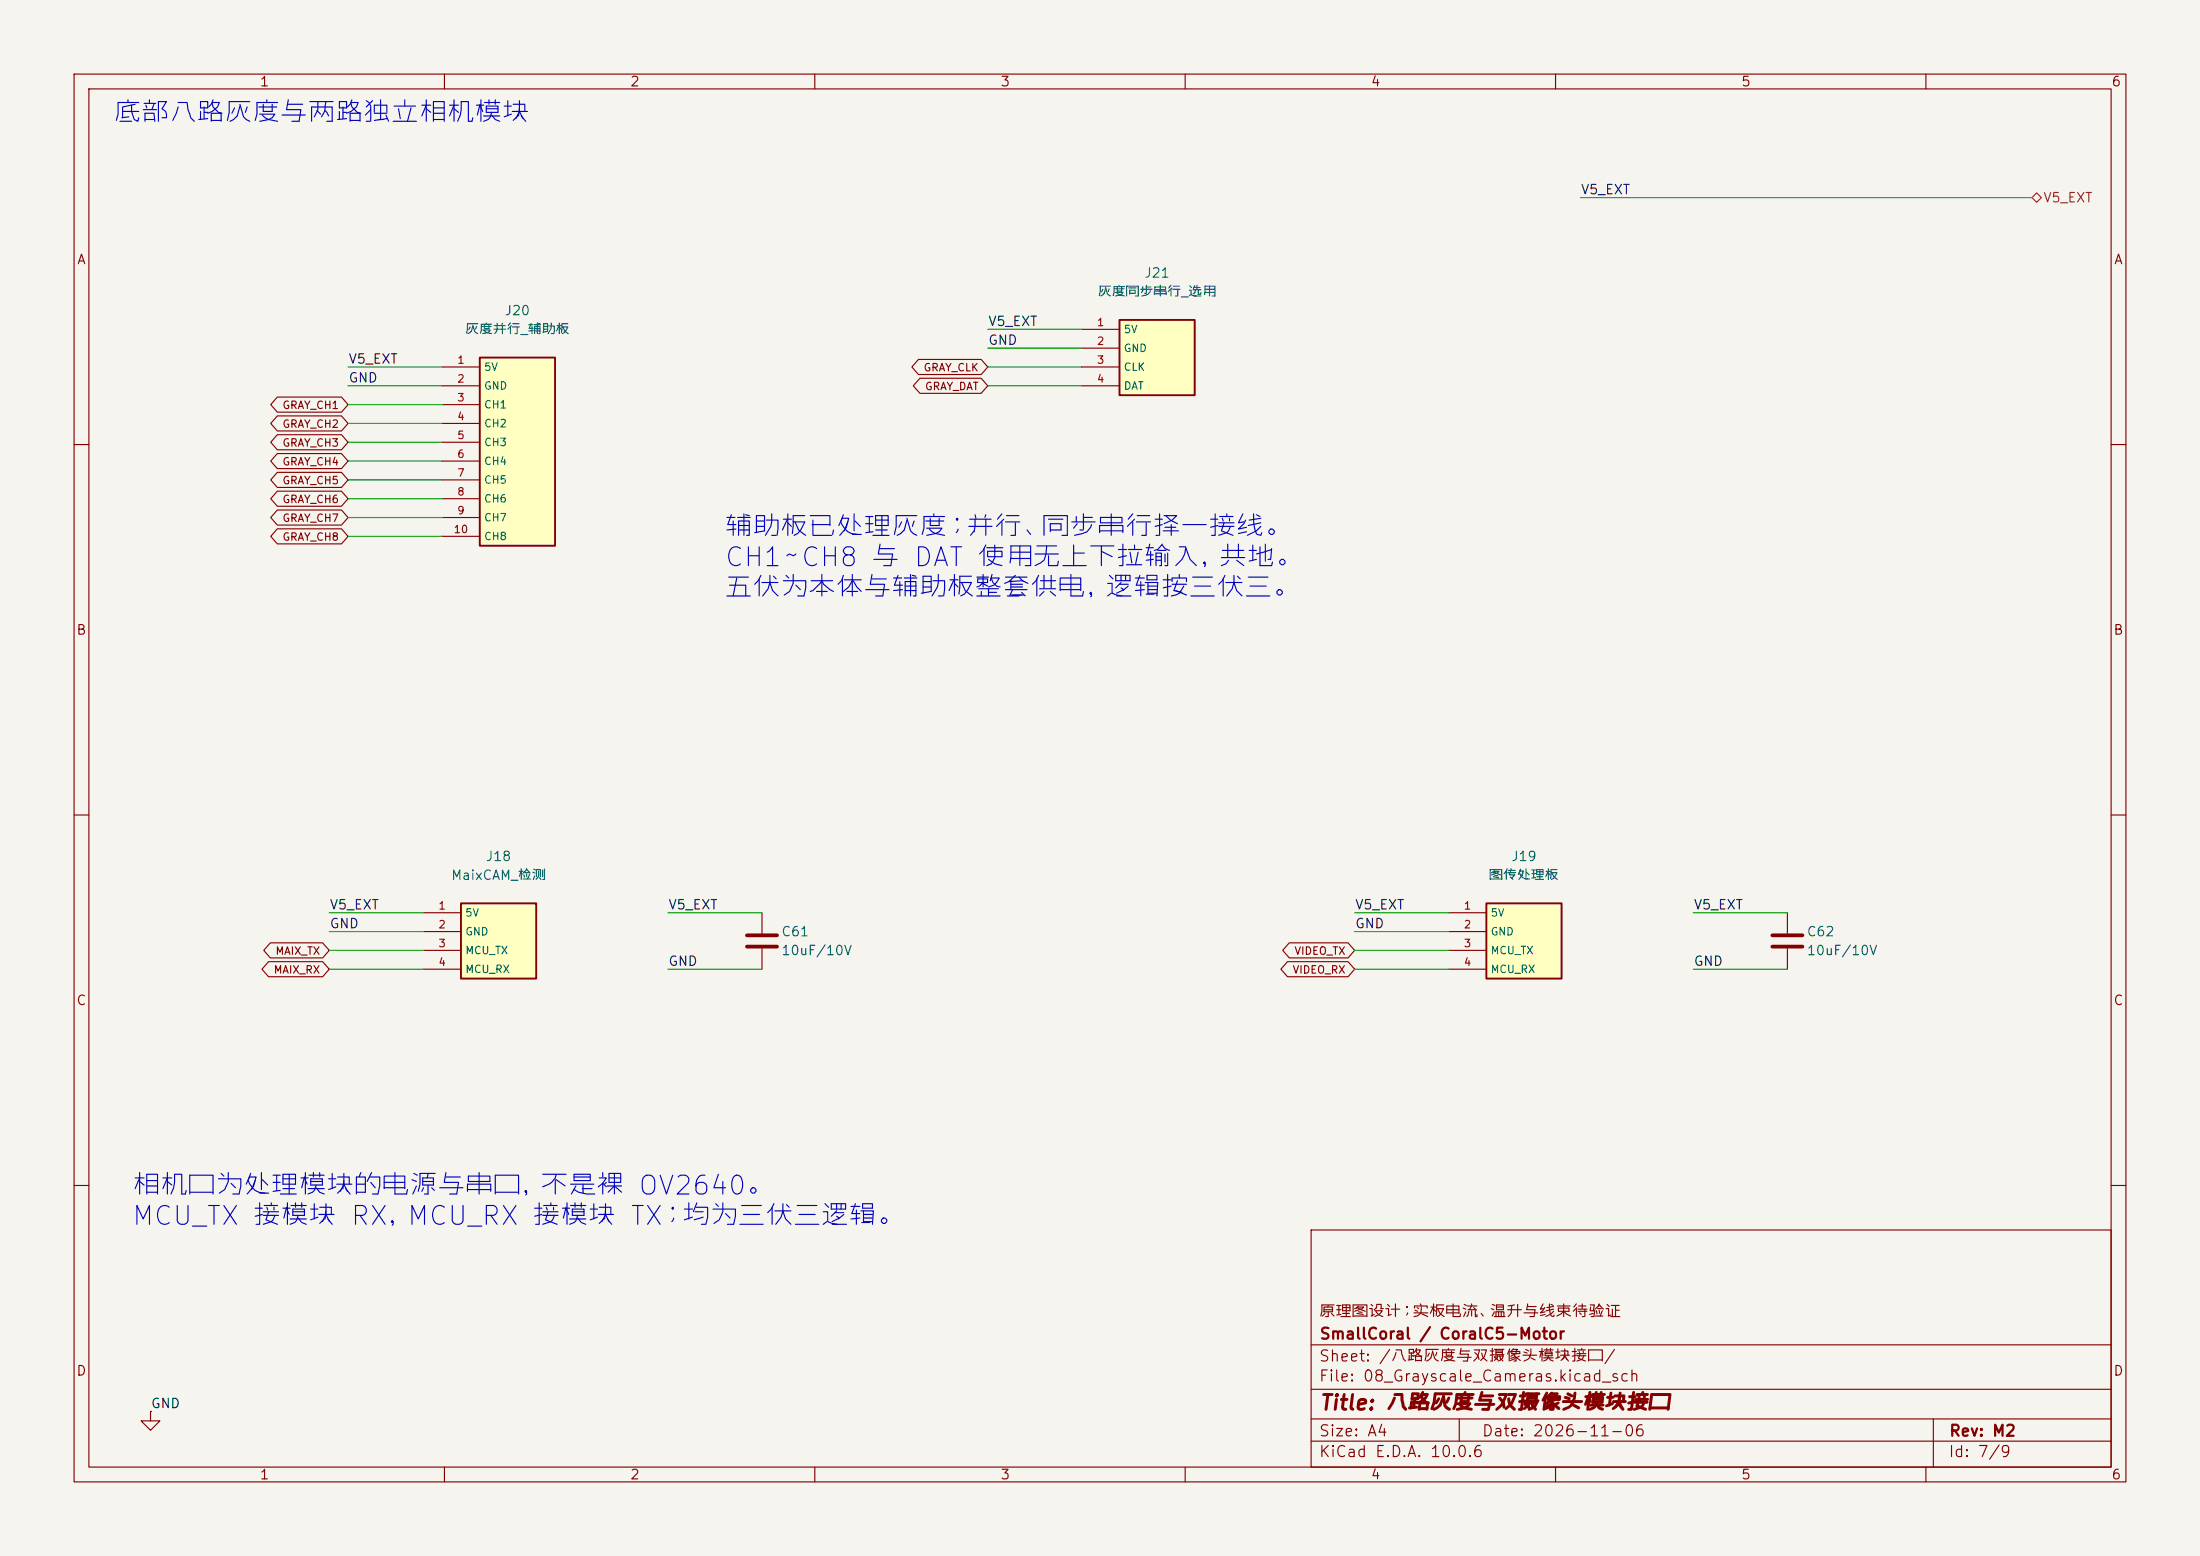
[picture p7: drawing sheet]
(kicad_sch
 (version 20260306)
 (generator "eeschema")
 (generator_version "10.0")
 (paper "A4")
 (title_block
  (title "八路灰度与双摄像头模块接口")
  (date "2026-11-06")
  (rev "M2")
  (company "SmallCoral / CoralC5-Motor")
  (comment 1 "原理图设计；实板电流、温升与线束待验证"))
 (lib_symbols
  (symbol "Motor:Device__C"
   (pin_numbers (hide yes))
   (pin_names
    (offset 0.254)) (exclude_from_sim no) (in_bom yes) (on_board yes)
   (in_pos_files yes)
   (duplicate_pin_numbers_are_jumpers no)
   (property "Reference" "C" (at 0.635 2.54 0) (show_name no) (do_not_autoplace no) (effects (font (size 1.27 1.27)) (justify left)))
   (property "Value" "C" (at 0.635 -2.54 0) (show_name no) (do_not_autoplace no) (effects (font (size 1.27 1.27)) (justify left)))
   (property "Footprint" "" (at 0.9652 -3.81 0) (show_name no) (do_not_autoplace no) (hide yes) (effects (font (size 1.27 1.27))))
   (property "Datasheet" "" (at 0 0 0) (show_name no) (do_not_autoplace no) (hide yes) (effects (font (size 1.27 1.27))))
   (property "Description" "Unpolarized capacitor" (at 0 0 0) (show_name no) (do_not_autoplace no) (hide yes) (effects (font (size 1.27 1.27))))
   (symbol "Device__C_0_1"
    (polyline (pts (xy -2.032 0.762) (xy 2.032 0.762)) (stroke (width 0.508) (type default)) (fill (type none)))
    (polyline (pts (xy -2.032 -0.762) (xy 2.032 -0.762)) (stroke (width 0.508) (type default)) (fill (type none))))
   (symbol "Device__C_1_1"
    (pin passive line (at 0 3.81 270) (length 2.794) (name "" (effects (font (size 1.27 1.27)))) (number "1" (effects (font (size 1.27 1.27)))))
    (pin passive line (at 0 -3.81 90) (length 2.794) (name "" (effects (font (size 1.27 1.27)))) (number "2" (effects (font (size 1.27 1.27))))))
   (embedded_fonts no))
  (symbol "Motor:M2_J18"
   (pin_names
    (offset 0.5)) (exclude_from_sim no) (in_bom yes) (on_board yes)
   (in_pos_files yes)
   (duplicate_pin_numbers_are_jumpers no)
   (property "Reference" "J" (at 0 25.4 0) (show_name no) (do_not_autoplace no) (effects (font (size 1.27 1.27))))
   (property "Value" "MaixCAM_检测" (at 0 22.86 0) (show_name no) (do_not_autoplace no) (effects (font (size 1.27 1.27))))
   (property "Footprint" "Motor:Connector_PinHeader_2.54mm__PinHeader_1x04_P2.54mm_Vertical" (at 0 0 0) (show_name no) (do_not_autoplace no) (hide yes) (effects (font (size 1.27 1.27))))
   (property "Datasheet" "" (at 0 0 0) (show_name no) (do_not_autoplace no) (hide yes) (effects (font (size 1.27 1.27))))
   (property "Description" "" (at 0 0 0) (show_name no) (do_not_autoplace no) (hide yes) (effects (font (size 1.27 1.27))))
   (symbol "M2_J18_0_1"
    (rectangle (start -5.08 5.08) (end 5.08 -5.08) (stroke (width 0.254) (type default)) (fill (type background))))
   (symbol "M2_J18_1_1"
    (pin passive line (at -10.16 3.81 0) (length 5.08) (name "5V" (effects (font (size 1.016 1.016)))) (number "1" (effects (font (size 1.016 1.016)))))
    (pin passive line (at -10.16 1.27 0) (length 5.08) (name "GND" (effects (font (size 1.016 1.016)))) (number "2" (effects (font (size 1.016 1.016)))))
    (pin passive line (at -10.16 -1.27 0) (length 5.08) (name "MCU_TX" (effects (font (size 1.016 1.016)))) (number "3" (effects (font (size 1.016 1.016)))))
    (pin passive line (at -10.16 -3.81 0) (length 5.08) (name "MCU_RX" (effects (font (size 1.016 1.016)))) (number "4" (effects (font (size 1.016 1.016))))))
   (embedded_fonts no))
  (symbol "Motor:M2_J19"
   (pin_names
    (offset 0.5)) (exclude_from_sim no) (in_bom yes) (on_board yes)
   (in_pos_files yes)
   (duplicate_pin_numbers_are_jumpers no)
   (property "Reference" "J" (at 0 25.4 0) (show_name no) (do_not_autoplace no) (effects (font (size 1.27 1.27))))
   (property "Value" "图传处理板" (at 0 22.86 0) (show_name no) (do_not_autoplace no) (effects (font (size 1.27 1.27))))
   (property "Footprint" "Motor:Connector_PinHeader_2.54mm__PinHeader_1x04_P2.54mm_Vertical" (at 0 0 0) (show_name no) (do_not_autoplace no) (hide yes) (effects (font (size 1.27 1.27))))
   (property "Datasheet" "" (at 0 0 0) (show_name no) (do_not_autoplace no) (hide yes) (effects (font (size 1.27 1.27))))
   (property "Description" "" (at 0 0 0) (show_name no) (do_not_autoplace no) (hide yes) (effects (font (size 1.27 1.27))))
   (symbol "M2_J19_0_1"
    (rectangle (start -5.08 5.08) (end 5.08 -5.08) (stroke (width 0.254) (type default)) (fill (type background))))
   (symbol "M2_J19_1_1"
    (pin passive line (at -10.16 3.81 0) (length 5.08) (name "5V" (effects (font (size 1.016 1.016)))) (number "1" (effects (font (size 1.016 1.016)))))
    (pin passive line (at -10.16 1.27 0) (length 5.08) (name "GND" (effects (font (size 1.016 1.016)))) (number "2" (effects (font (size 1.016 1.016)))))
    (pin passive line (at -10.16 -1.27 0) (length 5.08) (name "MCU_TX" (effects (font (size 1.016 1.016)))) (number "3" (effects (font (size 1.016 1.016)))))
    (pin passive line (at -10.16 -3.81 0) (length 5.08) (name "MCU_RX" (effects (font (size 1.016 1.016)))) (number "4" (effects (font (size 1.016 1.016))))))
   (embedded_fonts no))
  (symbol "Motor:M2_J20"
   (pin_names
    (offset 0.5)) (exclude_from_sim no) (in_bom yes) (on_board yes)
   (in_pos_files yes)
   (duplicate_pin_numbers_are_jumpers no)
   (property "Reference" "J" (at 0 25.4 0) (show_name no) (do_not_autoplace no) (effects (font (size 1.27 1.27))))
   (property "Value" "灰度并行_辅助板" (at 0 22.86 0) (show_name no) (do_not_autoplace no) (effects (font (size 1.27 1.27))))
   (property "Footprint" "Motor:Connector_PinHeader_2.54mm__PinHeader_1x10_P2.54mm_Vertical" (at 0 0 0) (show_name no) (do_not_autoplace no) (hide yes) (effects (font (size 1.27 1.27))))
   (property "Datasheet" "" (at 0 0 0) (show_name no) (do_not_autoplace no) (hide yes) (effects (font (size 1.27 1.27))))
   (property "Description" "" (at 0 0 0) (show_name no) (do_not_autoplace no) (hide yes) (effects (font (size 1.27 1.27))))
   (symbol "M2_J20_0_1"
    (rectangle (start -5.08 12.7) (end 5.08 -12.7) (stroke (width 0.254) (type default)) (fill (type background))))
   (symbol "M2_J20_1_1"
    (pin passive line (at -10.16 11.43 0) (length 5.08) (name "5V" (effects (font (size 1.016 1.016)))) (number "1" (effects (font (size 1.016 1.016)))))
    (pin passive line (at -10.16 8.89 0) (length 5.08) (name "GND" (effects (font (size 1.016 1.016)))) (number "2" (effects (font (size 1.016 1.016)))))
    (pin passive line (at -10.16 6.35 0) (length 5.08) (name "CH1" (effects (font (size 1.016 1.016)))) (number "3" (effects (font (size 1.016 1.016)))))
    (pin passive line (at -10.16 3.81 0) (length 5.08) (name "CH2" (effects (font (size 1.016 1.016)))) (number "4" (effects (font (size 1.016 1.016)))))
    (pin passive line (at -10.16 1.27 0) (length 5.08) (name "CH3" (effects (font (size 1.016 1.016)))) (number "5" (effects (font (size 1.016 1.016)))))
    (pin passive line (at -10.16 -1.27 0) (length 5.08) (name "CH4" (effects (font (size 1.016 1.016)))) (number "6" (effects (font (size 1.016 1.016)))))
    (pin passive line (at -10.16 -3.81 0) (length 5.08) (name "CH5" (effects (font (size 1.016 1.016)))) (number "7" (effects (font (size 1.016 1.016)))))
    (pin passive line (at -10.16 -6.35 0) (length 5.08) (name "CH6" (effects (font (size 1.016 1.016)))) (number "8" (effects (font (size 1.016 1.016)))))
    (pin passive line (at -10.16 -8.89 0) (length 5.08) (name "CH7" (effects (font (size 1.016 1.016)))) (number "9" (effects (font (size 1.016 1.016)))))
    (pin passive line (at -10.16 -11.43 0) (length 5.08) (name "CH8" (effects (font (size 1.016 1.016)))) (number "10" (effects (font (size 1.016 1.016))))))
   (embedded_fonts no))
  (symbol "Motor:M2_J21"
   (pin_names
    (offset 0.5)) (exclude_from_sim no) (in_bom yes) (on_board yes)
   (in_pos_files yes)
   (duplicate_pin_numbers_are_jumpers no)
   (property "Reference" "J" (at 0 25.4 0) (show_name no) (do_not_autoplace no) (effects (font (size 1.27 1.27))))
   (property "Value" "灰度同步串行_选用" (at 0 22.86 0) (show_name no) (do_not_autoplace no) (effects (font (size 1.27 1.27))))
   (property "Footprint" "Motor:Connector_PinHeader_2.54mm__PinHeader_1x04_P2.54mm_Vertical" (at 0 0 0) (show_name no) (do_not_autoplace no) (hide yes) (effects (font (size 1.27 1.27))))
   (property "Datasheet" "" (at 0 0 0) (show_name no) (do_not_autoplace no) (hide yes) (effects (font (size 1.27 1.27))))
   (property "Description" "" (at 0 0 0) (show_name no) (do_not_autoplace no) (hide yes) (effects (font (size 1.27 1.27))))
   (symbol "M2_J21_0_1"
    (rectangle (start -5.08 5.08) (end 5.08 -5.08) (stroke (width 0.254) (type default)) (fill (type background))))
   (symbol "M2_J21_1_1"
    (pin passive line (at -10.16 3.81 0) (length 5.08) (name "5V" (effects (font (size 1.016 1.016)))) (number "1" (effects (font (size 1.016 1.016)))))
    (pin passive line (at -10.16 1.27 0) (length 5.08) (name "GND" (effects (font (size 1.016 1.016)))) (number "2" (effects (font (size 1.016 1.016)))))
    (pin passive line (at -10.16 -1.27 0) (length 5.08) (name "CLK" (effects (font (size 1.016 1.016)))) (number "3" (effects (font (size 1.016 1.016)))))
    (pin passive line (at -10.16 -3.81 0) (length 5.08) (name "DAT" (effects (font (size 1.016 1.016)))) (number "4" (effects (font (size 1.016 1.016))))))
   (embedded_fonts no))
  (symbol "Motor:power__GND"
   (power global)
   (pin_numbers (hide yes))
   (pin_names
    (offset 0) (hide yes)) (exclude_from_sim no) (in_bom yes) (on_board yes)
   (in_pos_files yes)
   (duplicate_pin_numbers_are_jumpers no)
   (property "Reference" "#PWR" (at 0 -6.35 0) (show_name no) (do_not_autoplace no) (hide yes) (effects (font (size 1.27 1.27))))
   (property "Value" "GND" (at 0 -3.81 0) (show_name no) (do_not_autoplace no) (effects (font (size 1.27 1.27))))
   (property "Footprint" "" (at 0 0 0) (show_name no) (do_not_autoplace no) (hide yes) (effects (font (size 1.27 1.27))))
   (property "Datasheet" "" (at 0 0 0) (show_name no) (do_not_autoplace no) (hide yes) (effects (font (size 1.27 1.27))))
   (property "Description" "Power symbol creates a global label with name \"GND\" , ground" (at 0 0 0) (show_name no) (do_not_autoplace no) (hide yes) (effects (font (size 1.27 1.27))))
   (symbol "power__GND_0_1"
    (polyline (pts (xy 0 0) (xy 0 -1.27) (xy 1.27 -1.27) (xy 0 -2.54) (xy -1.27 -1.27) (xy 0 -1.27)) (stroke (width 0) (type default)) (fill (type none))))
   (symbol "power__GND_1_1"
    (pin power_in line (at 0 0 270) (length 0) (name "" (effects (font (size 1.27 1.27)))) (number "1" (effects (font (size 1.27 1.27))))))
   (embedded_fonts no)))
 (text "相机口为处理模块的电源与串口，不是裸 OV2640。\nMCU_TX 接模块 RX，MCU_RX 接模块 TX；均为三伏三逻辑。"
  (exclude_from_sim no)
  (at 17.78 158.75 0)
  (effects (font (size 2.54 2.54)) (justify left top)))
 (text "辅助板已处理灰度；并行、同步串行择一接线。\nCH1～CH8 与 DAT 使用无上下拉输入，共地。\n五伏为本体与辅助板整套供电，逻辑按三伏三。"
  (exclude_from_sim no)
  (at 97.79 69.85 0)
  (effects (font (size 2.54 2.54)) (justify left top)))
 (text "底部八路灰度与两路独立相机模块"
  (exclude_from_sim no)
  (at 15.24 13.97 0)
  (effects (font (size 2.54 2.54)) (justify left top)))
 (wire
  (pts (xy 44.45 128.27) (xy 57.15 128.27))
  (stroke (width 0) (type default)))
 (wire
  (pts (xy 182.88 123.19) (xy 195.58 123.19))
  (stroke (width 0) (type default)))
 (wire
  (pts (xy 228.6 130.81) (xy 241.3 130.81))
  (stroke (width 0) (type default)))
 (wire
  (pts (xy 46.99 64.77) (xy 59.69 64.77))
  (stroke (width 0) (type default)))
 (wire
  (pts (xy 44.45 123.19) (xy 57.15 123.19))
  (stroke (width 0) (type default)))
 (wire
  (pts (xy 90.17 123.19) (xy 102.87 123.19))
  (stroke (width 0) (type default)))
 (wire
  (pts (xy 46.99 52.07) (xy 59.69 52.07))
  (stroke (width 0) (type default)))
 (wire
  (pts (xy 46.99 57.15) (xy 59.69 57.15))
  (stroke (width 0) (type default)))
 (wire
  (pts (xy 133.35 52.07) (xy 146.05 52.07))
  (stroke (width 0) (type default)))
 (wire
  (pts (xy 44.45 125.73) (xy 57.15 125.73))
  (stroke (width 0) (type default)))
 (wire
  (pts (xy 46.99 62.23) (xy 59.69 62.23))
  (stroke (width 0) (type default)))
 (wire
  (pts (xy 46.99 72.39) (xy 59.69 72.39))
  (stroke (width 0) (type default)))
 (wire
  (pts (xy 46.99 67.31) (xy 59.69 67.31))
  (stroke (width 0) (type default)))
 (wire
  (pts (xy 133.35 44.45) (xy 146.05 44.45))
  (stroke (width 0) (type default)))
 (wire
  (pts (xy 213.36 26.67) (xy 274.32 26.67))
  (stroke (width 0) (type default)))
 (wire
  (pts (xy 46.99 49.53) (xy 59.69 49.53))
  (stroke (width 0) (type default)))
 (wire
  (pts (xy 182.88 125.73) (xy 195.58 125.73))
  (stroke (width 0) (type default)))
 (wire
  (pts (xy 182.88 130.81) (xy 195.58 130.81))
  (stroke (width 0) (type default)))
 (wire
  (pts (xy 44.45 130.81) (xy 57.15 130.81))
  (stroke (width 0) (type default)))
 (wire
  (pts (xy 90.17 130.81) (xy 102.87 130.81))
  (stroke (width 0) (type default)))
 (wire
  (pts (xy 133.35 49.53) (xy 146.05 49.53))
  (stroke (width 0) (type default)))
 (wire
  (pts (xy 228.6 123.19) (xy 241.3 123.19))
  (stroke (width 0) (type default)))
 (wire
  (pts (xy 133.35 46.99) (xy 146.05 46.99))
  (stroke (width 0) (type default)))
 (wire
  (pts (xy 46.99 69.85) (xy 59.69 69.85))
  (stroke (width 0) (type default)))
 (wire
  (pts (xy 46.99 59.69) (xy 59.69 59.69))
  (stroke (width 0) (type default)))
 (wire
  (pts (xy 46.99 54.61) (xy 59.69 54.61))
  (stroke (width 0) (type default)))
 (wire
  (pts (xy 182.88 128.27) (xy 195.58 128.27))
  (stroke (width 0) (type default)))
 (label "V5_EXT"
  (at 44.45 123.19 0)
  (effects (font (size 1.27 1.27)) (justify left bottom)))
 (label "V5_EXT"
  (at 90.17 123.19 0)
  (effects (font (size 1.27 1.27)) (justify left bottom)))
 (label "GND"
  (at 46.99 52.07 0)
  (effects (font (size 1.27 1.27)) (justify left bottom)))
 (label "GND"
  (at 20.32 190.5 0)
  (effects (font (size 1.27 1.27)) (justify left bottom)))
 (label "GND"
  (at 182.88 125.73 0)
  (effects (font (size 1.27 1.27)) (justify left bottom)))
 (label "GND"
  (at 228.6 130.81 0)
  (effects (font (size 1.27 1.27)) (justify left bottom)))
 (label "GND"
  (at 44.45 125.73 0)
  (effects (font (size 1.27 1.27)) (justify left bottom)))
 (label "GND"
  (at 133.35 46.99 0)
  (effects (font (size 1.27 1.27)) (justify left bottom)))
 (label "GND"
  (at 90.17 130.81 0)
  (effects (font (size 1.27 1.27)) (justify left bottom)))
 (label "V5_EXT"
  (at 133.35 44.45 0)
  (effects (font (size 1.27 1.27)) (justify left bottom)))
 (label "V5_EXT"
  (at 213.36 26.67 0)
  (effects (font (size 1.27 1.27)) (justify left bottom)))
 (label "V5_EXT"
  (at 228.6 123.19 0)
  (effects (font (size 1.27 1.27)) (justify left bottom)))
 (label "V5_EXT"
  (at 182.88 123.19 0)
  (effects (font (size 1.27 1.27)) (justify left bottom)))
 (label "V5_EXT"
  (at 46.99 49.53 0)
  (effects (font (size 1.27 1.27)) (justify left bottom)))
 (global_label "GRAY_CLK"
  (shape bidirectional)
  (at 133.35 49.53 180)
  (effects (font (size 1.016 1.016)) (justify right))
  (property "Intersheetrefs" "${INTERSHEET_REFS}" (at 133.35 49.53 0) (hide yes) (show_name no) (do_not_autoplace no) (effects (font (size 1.27 1.27)))))
 (global_label "GRAY_DAT"
  (shape bidirectional)
  (at 133.35 52.07 180)
  (effects (font (size 1.016 1.016)) (justify right))
  (property "Intersheetrefs" "${INTERSHEET_REFS}" (at 133.35 52.07 0) (hide yes) (show_name no) (do_not_autoplace no) (effects (font (size 1.27 1.27)))))
 (global_label "MAIX_RX"
  (shape bidirectional)
  (at 44.45 130.81 180)
  (effects (font (size 1.016 1.016)) (justify right))
  (property "Intersheetrefs" "${INTERSHEET_REFS}" (at 44.45 130.81 0) (hide yes) (show_name no) (do_not_autoplace no) (effects (font (size 1.27 1.27)))))
 (global_label "GRAY_CH3"
  (shape bidirectional)
  (at 46.99 59.69 180)
  (effects (font (size 1.016 1.016)) (justify right))
  (property "Intersheetrefs" "${INTERSHEET_REFS}" (at 46.99 59.69 0) (hide yes) (show_name no) (do_not_autoplace no) (effects (font (size 1.27 1.27)))))
 (global_label "GRAY_CH8"
  (shape bidirectional)
  (at 46.99 72.39 180)
  (effects (font (size 1.016 1.016)) (justify right))
  (property "Intersheetrefs" "${INTERSHEET_REFS}" (at 46.99 72.39 0) (hide yes) (show_name no) (do_not_autoplace no) (effects (font (size 1.27 1.27)))))
 (global_label "GRAY_CH7"
  (shape bidirectional)
  (at 46.99 69.85 180)
  (effects (font (size 1.016 1.016)) (justify right))
  (property "Intersheetrefs" "${INTERSHEET_REFS}" (at 46.99 69.85 0) (hide yes) (show_name no) (do_not_autoplace no) (effects (font (size 1.27 1.27)))))
 (global_label "GRAY_CH2"
  (shape bidirectional)
  (at 46.99 57.15 180)
  (effects (font (size 1.016 1.016)) (justify right))
  (property "Intersheetrefs" "${INTERSHEET_REFS}" (at 46.99 57.15 0) (hide yes) (show_name no) (do_not_autoplace no) (effects (font (size 1.27 1.27)))))
 (global_label "MAIX_TX"
  (shape bidirectional)
  (at 44.45 128.27 180)
  (effects (font (size 1.016 1.016)) (justify right))
  (property "Intersheetrefs" "${INTERSHEET_REFS}" (at 44.45 128.27 0) (hide yes) (show_name no) (do_not_autoplace no) (effects (font (size 1.27 1.27)))))
 (global_label "VIDEO_TX"
  (shape bidirectional)
  (at 182.88 128.27 180)
  (effects (font (size 1.016 1.016)) (justify right))
  (property "Intersheetrefs" "${INTERSHEET_REFS}" (at 182.88 128.27 0) (hide yes) (show_name no) (do_not_autoplace no) (effects (font (size 1.27 1.27)))))
 (global_label "VIDEO_RX"
  (shape bidirectional)
  (at 182.88 130.81 180)
  (effects (font (size 1.016 1.016)) (justify right))
  (property "Intersheetrefs" "${INTERSHEET_REFS}" (at 182.88 130.81 0) (hide yes) (show_name no) (do_not_autoplace no) (effects (font (size 1.27 1.27)))))
 (global_label "GRAY_CH6"
  (shape bidirectional)
  (at 46.99 67.31 180)
  (effects (font (size 1.016 1.016)) (justify right))
  (property "Intersheetrefs" "${INTERSHEET_REFS}" (at 46.99 67.31 0) (hide yes) (show_name no) (do_not_autoplace no) (effects (font (size 1.27 1.27)))))
 (global_label "GRAY_CH5"
  (shape bidirectional)
  (at 46.99 64.77 180)
  (effects (font (size 1.016 1.016)) (justify right))
  (property "Intersheetrefs" "${INTERSHEET_REFS}" (at 46.99 64.77 0) (hide yes) (show_name no) (do_not_autoplace no) (effects (font (size 1.27 1.27)))))
 (global_label "GRAY_CH4"
  (shape bidirectional)
  (at 46.99 62.23 180)
  (effects (font (size 1.016 1.016)) (justify right))
  (property "Intersheetrefs" "${INTERSHEET_REFS}" (at 46.99 62.23 0) (hide yes) (show_name no) (do_not_autoplace no) (effects (font (size 1.27 1.27)))))
 (global_label "GRAY_CH1"
  (shape bidirectional)
  (at 46.99 54.61 180)
  (effects (font (size 1.016 1.016)) (justify right))
  (property "Intersheetrefs" "${INTERSHEET_REFS}" (at 46.99 54.61 0) (hide yes) (show_name no) (do_not_autoplace no) (effects (font (size 1.27 1.27)))))
 (hierarchical_label "V5_EXT"
  (shape bidirectional)
  (at 274.32 26.67 0)
  (effects (font (size 1.27 1.27)) (justify left)))
 (symbol
  (lib_id "Motor:M2_J20")
  (at 69.85 60.96 0)
  (unit 1)
  (body_style 1)
  (exclude_from_sim no)
  (in_bom yes)
  (on_board yes)
  (in_pos_files yes)
  (dnp no)
  (property "Reference" "J20" (at 69.85 41.91 0) (show_name no) (do_not_autoplace no) (effects (font (size 1.27 1.27))))
  (property "Value" "灰度并行_辅助板" (at 69.85 44.45 0) (show_name no) (do_not_autoplace no) (effects (font (size 1.27 1.27))))
  (property "Footprint" "Motor:Connector_PinHeader_2.54mm__PinHeader_1x10_P2.54mm_Vertical" (at 69.85 60.96 0) (hide yes) (show_name no) (do_not_autoplace no) (effects (font (size 1.27 1.27))))
  (property "Datasheet" "" (at 69.85 60.96 0) (hide yes) (show_name no) (do_not_autoplace no) (effects (font (size 1.27 1.27))))
  (property "Description" "" (at 69.85 60.96 0) (show_name no) (do_not_autoplace no) (effects (font (size 1.27 1.27))))
  (pin "1")
  (pin "2")
  (pin "3")
  (pin "4")
  (pin "5")
  (pin "6")
  (pin "7")
  (pin "8")
  (pin "9")
  (pin "10"))
 (symbol
  (lib_id "Motor:power__GND")
  (at 20.32 190.5 0)
  (unit 1)
  (body_style 1)
  (exclude_from_sim no)
  (in_bom no)
  (on_board no)
  (in_pos_files yes)
  (dnp no)
  (property "Reference" "#PWR209" (at 20.32 190.5 0) (hide yes) (show_name no) (do_not_autoplace no) (effects (font (size 1.27 1.27))))
  (property "Value" "GND" (at 20.32 194.31 0) (hide yes) (show_name no) (do_not_autoplace no) (effects (font (size 1.27 1.27))))
  (property "Footprint" "" (at 20.32 190.5 0) (hide yes) (show_name no) (do_not_autoplace no) (effects (font (size 1.27 1.27))))
  (property "Datasheet" "" (at 20.32 190.5 0) (hide yes) (show_name no) (do_not_autoplace no) (effects (font (size 1.27 1.27))))
  (property "Description" "" (at 20.32 190.5 0) (show_name no) (do_not_autoplace no) (effects (font (size 1.27 1.27))))
  (pin "1"))
 (symbol
  (lib_id "Motor:Device__C")
  (at 102.87 127 0)
  (unit 1)
  (body_style 1)
  (exclude_from_sim no)
  (in_bom yes)
  (on_board yes)
  (in_pos_files yes)
  (dnp no)
  (property "Reference" "C61" (at 105.41 125.73 0) (show_name no) (do_not_autoplace no) (effects (font (size 1.27 1.27)) (justify left)))
  (property "Value" "10uF/10V" (at 105.41 128.27 0) (show_name no) (do_not_autoplace no) (effects (font (size 1.27 1.27)) (justify left)))
  (property "Footprint" "Motor:Capacitor_SMD__C_0805_2012Metric" (at 102.87 127 0) (hide yes) (show_name no) (do_not_autoplace no) (effects (font (size 1.27 1.27))))
  (property "Datasheet" "" (at 102.87 127 0) (hide yes) (show_name no) (do_not_autoplace no) (effects (font (size 1.27 1.27))))
  (property "Description" "" (at 102.87 127 0) (show_name no) (do_not_autoplace no) (effects (font (size 1.27 1.27))))
  (pin "1")
  (pin "2"))
 (symbol
  (lib_id "Motor:M2_J18")
  (at 67.31 127 0)
  (unit 1)
  (body_style 1)
  (exclude_from_sim no)
  (in_bom yes)
  (on_board yes)
  (in_pos_files yes)
  (dnp no)
  (property "Reference" "J18" (at 67.31 115.57 0) (show_name no) (do_not_autoplace no) (effects (font (size 1.27 1.27))))
  (property "Value" "MaixCAM_检测" (at 67.31 118.11 0) (show_name no) (do_not_autoplace no) (effects (font (size 1.27 1.27))))
  (property "Footprint" "Motor:Connector_PinHeader_2.54mm__PinHeader_1x04_P2.54mm_Vertical" (at 67.31 127 0) (hide yes) (show_name no) (do_not_autoplace no) (effects (font (size 1.27 1.27))))
  (property "Datasheet" "" (at 67.31 127 0) (hide yes) (show_name no) (do_not_autoplace no) (effects (font (size 1.27 1.27))))
  (property "Description" "" (at 67.31 127 0) (show_name no) (do_not_autoplace no) (effects (font (size 1.27 1.27))))
  (pin "1")
  (pin "2")
  (pin "3")
  (pin "4"))
 (symbol
  (lib_id "Motor:M2_J21")
  (at 156.21 48.26 0)
  (unit 1)
  (body_style 1)
  (exclude_from_sim no)
  (in_bom yes)
  (on_board yes)
  (in_pos_files yes)
  (dnp no)
  (property "Reference" "J21" (at 156.21 36.83 0) (show_name no) (do_not_autoplace no) (effects (font (size 1.27 1.27))))
  (property "Value" "灰度同步串行_选用" (at 156.21 39.37 0) (show_name no) (do_not_autoplace no) (effects (font (size 1.27 1.27))))
  (property "Footprint" "Motor:Connector_PinHeader_2.54mm__PinHeader_1x04_P2.54mm_Vertical" (at 156.21 48.26 0) (hide yes) (show_name no) (do_not_autoplace no) (effects (font (size 1.27 1.27))))
  (property "Datasheet" "" (at 156.21 48.26 0) (hide yes) (show_name no) (do_not_autoplace no) (effects (font (size 1.27 1.27))))
  (property "Description" "" (at 156.21 48.26 0) (show_name no) (do_not_autoplace no) (effects (font (size 1.27 1.27))))
  (pin "1")
  (pin "2")
  (pin "3")
  (pin "4"))
 (symbol
  (lib_id "Motor:M2_J19")
  (at 205.74 127 0)
  (unit 1)
  (body_style 1)
  (exclude_from_sim no)
  (in_bom yes)
  (on_board yes)
  (in_pos_files yes)
  (dnp no)
  (property "Reference" "J19" (at 205.74 115.57 0) (show_name no) (do_not_autoplace no) (effects (font (size 1.27 1.27))))
  (property "Value" "图传处理板" (at 205.74 118.11 0) (show_name no) (do_not_autoplace no) (effects (font (size 1.27 1.27))))
  (property "Footprint" "Motor:Connector_PinHeader_2.54mm__PinHeader_1x04_P2.54mm_Vertical" (at 205.74 127 0) (hide yes) (show_name no) (do_not_autoplace no) (effects (font (size 1.27 1.27))))
  (property "Datasheet" "" (at 205.74 127 0) (hide yes) (show_name no) (do_not_autoplace no) (effects (font (size 1.27 1.27))))
  (property "Description" "" (at 205.74 127 0) (show_name no) (do_not_autoplace no) (effects (font (size 1.27 1.27))))
  (pin "1")
  (pin "2")
  (pin "3")
  (pin "4"))
 (symbol
  (lib_id "Motor:Device__C")
  (at 241.3 127 0)
  (unit 1)
  (body_style 1)
  (exclude_from_sim no)
  (in_bom yes)
  (on_board yes)
  (in_pos_files yes)
  (dnp no)
  (property "Reference" "C62" (at 243.84 125.73 0) (show_name no) (do_not_autoplace no) (effects (font (size 1.27 1.27)) (justify left)))
  (property "Value" "10uF/10V" (at 243.84 128.27 0) (show_name no) (do_not_autoplace no) (effects (font (size 1.27 1.27)) (justify left)))
  (property "Footprint" "Motor:Capacitor_SMD__C_0805_2012Metric" (at 241.3 127 0) (hide yes) (show_name no) (do_not_autoplace no) (effects (font (size 1.27 1.27))))
  (property "Datasheet" "" (at 241.3 127 0) (hide yes) (show_name no) (do_not_autoplace no) (effects (font (size 1.27 1.27))))
  (property "Description" "" (at 241.3 127 0) (show_name no) (do_not_autoplace no) (effects (font (size 1.27 1.27))))
  (pin "1")
  (pin "2")))
